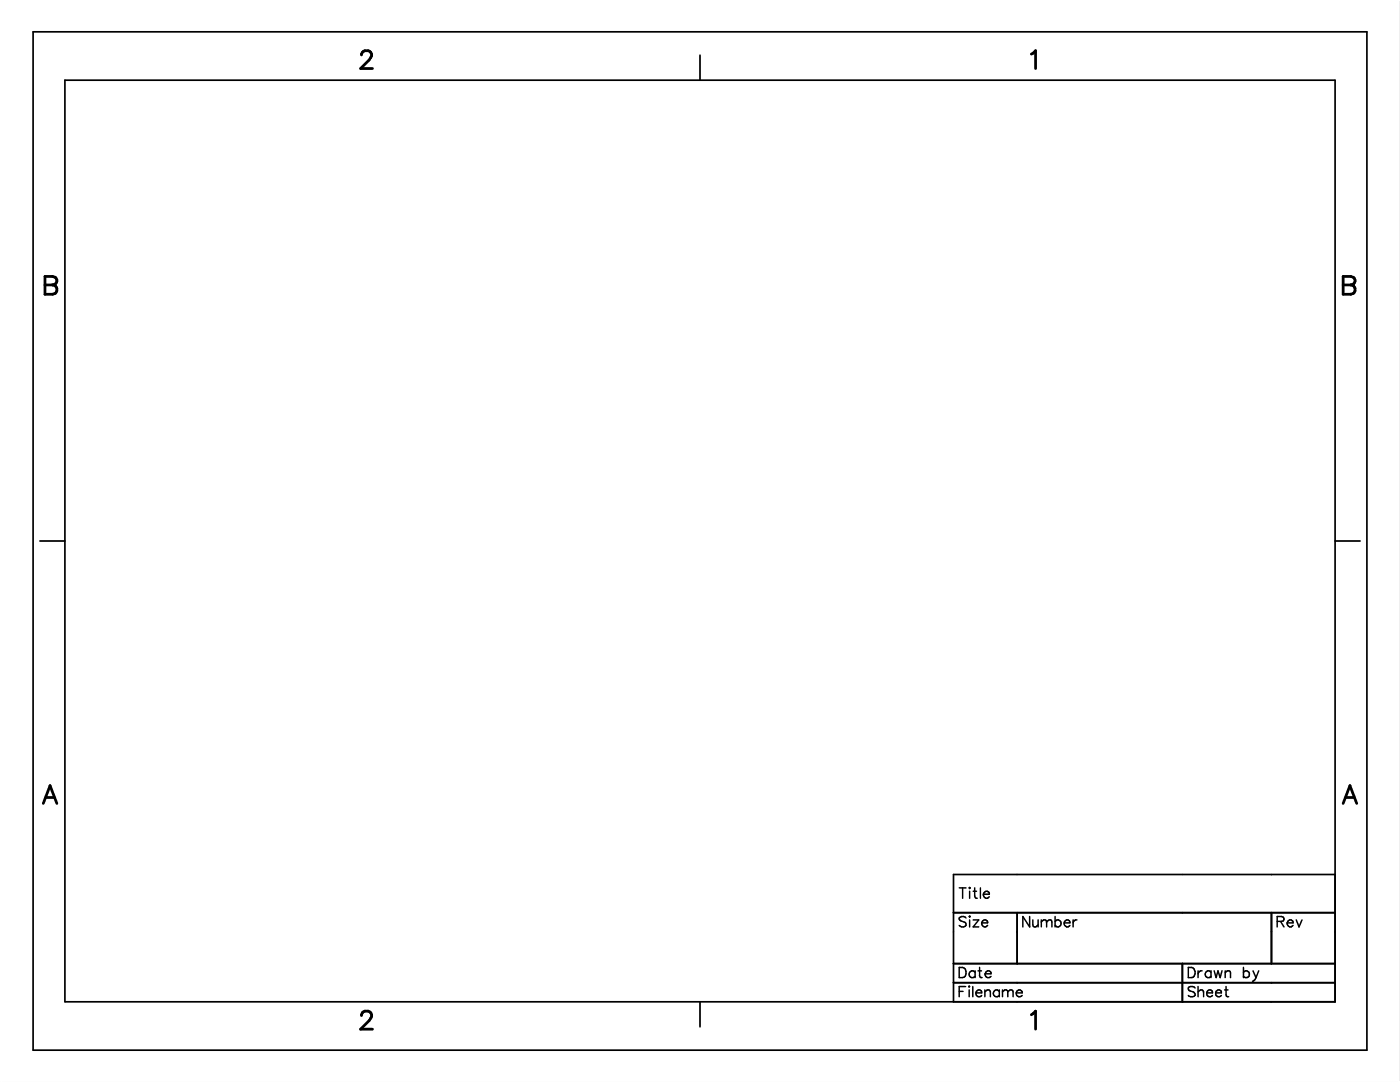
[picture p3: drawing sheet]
<svg xmlns="http://www.w3.org/2000/svg" width="279mm" height="216mm" viewBox="0 0 279 216" stroke-linecap="round" stroke-linejoin="round" font-family="sans-serif">
<path d="M0 0h279.4v215.9h-279.4z" fill="#000" stroke="#000" stroke-width=".2"/>
<g fill="#fff" stroke="#fff" stroke-width=".2">
<path d="M0 0h279.4v215.9h-279.4z"/>
<path d="M.3 0h278.8v215.9h-278.8z"/>
</g>
<g fill="none" stroke="#000" stroke-width=".34">
<path d="M6.6 6.3h266.2v203.2h-266.2zM13 16h253.4v183.9h-253.4zM139.7 11v5M8 107.9h5M266.4 107.9h5M266.4 174.5h-76.1v25.4M139.7 199.9v5M190.3 182.1h76.1M190.3 192.3h76.1M190.3 196.1h76.1M203 182.1v10.2M236 192.3v7.6"/>
<path d="M253.7 182.1v10.2"/>
</g>
<path d="M72.1 11a.88 .88 0 0 1 .7-.9h.7a.87 .87 0 0 1 .5 1.4l-2 2.2h2.3M205.8 10.8l.9-.7v3.6M9 55.2h1.5l.5 .1a.82 .82 0 0 1 0 1.4l-.5 .2a.93 .93 0 0 1 .9 .9 .93 .93 0 0 1-.9 .9h-1.5zM9 56.9h1.5M268.1 55.2h1.5l.5 .1a.82 .82 0 0 1 0 1.4l-.5 .2a.93 .93 0 0 1 .9 .9 .93 .93 0 0 1-.9 .9h-1.5zM268.1 56.9h1.5M9.1 159.1h1.7M268.6 159.1h1.7M8.6 160.3l1.4-3.5 1.3 3.5M268.1 160.3l1.3-3.5 1.4 3.5M72.1 202.6a.88 .88 0 0 1 .7-.8h.7a.89 .89 0 0 1 .5 1.4l-2 2.2h2.3M205.8 202.5l.9-.7v3.6" fill="none" stroke="#000" stroke-width=".55"/>
<g fill="none" stroke="#000" stroke-width=".3">
<path d="M191.4 177.2h1.4M192.1 177.2v2M193.5 177.1l.1 .1-.1 .1zM193.5 177.8v1.4M194.2 177.8h.7M194.5 177.2v1.6l.1 .3 .4 .1M195.7 177.2v2M196.3 178.4a.66 .66 0 0 0 .3 .8 .66 .66 0 0 0 .8-.3M196.6 178a.55 .55 0 0 1 .5-.1 .55 .55 0 0 1 .3 .5h-1.1zM191.4 193h.7a1.09 1.09 0 0 1 .7 1.1 1.09 1.09 0 0 1-.7 1h-.7zM191.4 197.8h.8M192.7 196.8h-1.3v2.1"/>
<path d="M192.8 183.2a.76 .76 0 0 0-.8-.3 .76 .76 0 0 0-.6 .5l.2 .3 1 .4a.5 .5 0 0 1 0 .7 .91 .91 0 0 1-1.2-.1M193.3 196.8h.2zM193.4 197.5v1.4M193.5 183.6v1.4M193.5 182.8l.1 .1-.1 .1zM194.1 196.8v2.1M194.2 183.6h1.1l-1.1 1.4h1.1M194.6 194a.66 .66 0 0 0-1-.1 .66 .66 0 0 0 0 1 .66 .66 0 0 0 1-.1M194.6 193.7v1.4M194.8 198.1a.64 .64 0 0 0 .3 .7 .64 .64 0 0 0 .8-.2M194.9 197.8a.56 .56 0 0 1 .6-.3 .56 .56 0 0 1 .4 .6h-1.1zM195.2 193.7h.7"/>
<path d="M195.5 193v1.7l.1 .3 .4 .1M195.9 184.1a.66 .66 0 0 0 .4 .8 .66 .66 0 0 0 .8-.2M196 183.9a.56 .56 0 0 1 .7-.3 .56 .56 0 0 1 .4 .5h-1.2zM196.6 197.5v1.4M196.6 197.9l.5-.4 .4 .2 .2 .2v1M196.6 194.3a.66 .66 0 0 0 .4 .7 .66 .66 0 0 0 .8-.2M196.9 193.8a.55 .55 0 0 1 .6 0 .55 .55 0 0 1 .3 .5h-1.2zM199.4 197.8a.66 .66 0 0 0-.9-.1 .66 .66 0 0 0 0 1 .66 .66 0 0 0 .9-.1M199.4 197.5v1.4M200.1 197.9l.4-.4 .5 .2 .1 .2M200.1 197.5v1.4M201.1 197.9l.5-.4 .5 .2 .1 1.2"/>
<path d="M201.1 197.9v1M202.8 198.1a.66 .66 0 0 0 .4 .7 .66 .66 0 0 0 .8-.2M202.9 197.8a.58 .58 0 0 1 .7-.3 .58 .58 0 0 1 .4 .6h-1.2zM205.5 182.9v2.1l-1.4-2.1v2.1M206.1 183.6l.1 1.2 .5 .2 .5-.5M207.2 183.6v1.4M207.8 184l.5-.4 .5 .1 .1 .3M207.8 183.6v1.4M208.9 184l.5-.4 .4 .1 .1 1.3M208.9 184v1M210.6 183.9a.66 .66 0 0 1 .9-.1 .66 .66 0 0 1 0 .9 .66 .66 0 0 1-.9 0M210.6 182.9v2.1"/>
<path d="M212.4 184.1a.64 .64 0 0 0 .4 .8 .64 .64 0 0 0 .7-.2M212.5 183.9a.56 .56 0 0 1 .6-.3 .56 .56 0 0 1 .4 .5h-1.1zM214.2 183.6v1.4M214.9 183.6a.72 .72 0 0 0-.7 .5M237.2 193h.6a1.09 1.09 0 0 1 .7 1.1 1.09 1.09 0 0 1-.7 1h-.6zM238.5 197.1a.75 .75 0 0 0-.7-.3 .75 .75 0 0 0-.6 .6l.1 .3 1 .3 .2 .6a.99 .99 0 0 1-1.3 0M239.1 193.7v1.4M239.1 196.8v2.1M239.1 197.9l.5-.4 .5 .2 .1 .2v1M239.9 193.7a.73 .73 0 0 0-.8 .6M240.8 198.1a.63 .63 0 0 0 .4 .8 .63 .63 0 0 0 .8-.3M240.9 197.8a.56 .56 0 0 1 .7-.3 .56 .56 0 0 1 .4 .6h-1.2z"/>
<path d="M241.7 194a.65 .65 0 0 0-1-.1 .65 .65 0 0 0 0 1 .65 .65 0 0 0 1-.1M241.7 193.7v1.4M242.3 193.7l.4 1.4 .4-1.4 .4 1.4 .4-1.4M242.6 198.1a.64 .64 0 0 0 .4 .7 .64 .64 0 0 0 .8-.2M242.7 197.8a.56 .56 0 0 1 .7-.3 .56 .56 0 0 1 .4 .6h-1.2zM244.4 197.5h.7M244.5 194.1a.63 .63 0 0 1 1-.3l.1 1.3M244.5 193.7v1.4M244.7 196.8v1.7l.1 .3 .4 .1M248.2 194a.66 .66 0 0 1 .9-.1 .66 .66 0 0 1 0 1 .66 .66 0 0 1-.9-.1M248.2 193v2.1M250.1 193.7l.6 1.4"/>
<path d="M250.7 195.1l-.3 .4-.4 .3M251.2 193.7l-.5 1.4M254.9 183.9l1.2-.1 .1-.3v-.4l-.4-.2h-.9v2.1M255.6 183.9l.6 1.1M256.9 184.1a.66 .66 0 0 0 .4 .8 .66 .66 0 0 0 .8-.2M257.2 183.7a.55 .55 0 0 1 .6-.1 .55 .55 0 0 1 .3 .5h-1.2zM258.7 183.6l.5 1.4 .6-1.4"/>
</g>
<g font-size="5.9">
<text x="71.7" y="14.8">2</text>
<text x="205.5" y="14.8">1</text>
<text x="8.7" y="59.8">B</text>
<text x="267.8" y="59.8">B</text>
<text x="8.4" y="161.4">A</text>
<text x="267.8" y="161.4">A</text>
<text x="71.7" y="206.4">2</text>
<text x="205.5" y="206.4">1</text>
</g>
<g font-size="3.4">
<text x="191.3" y="179.8">Title</text>
<text x="191.3" y="185.6">Size</text>
<text x="204" y="185.6">Number</text>
<text x="254.7" y="185.6">Rev</text>
<text x="191.3" y="195.7">Date</text>
<text x="237" y="195.7">Drawn by</text>
<text x="191.3" y="199.5">Filename</text>
<text x="237" y="199.5">Sheet</text>
</g>
</svg>
